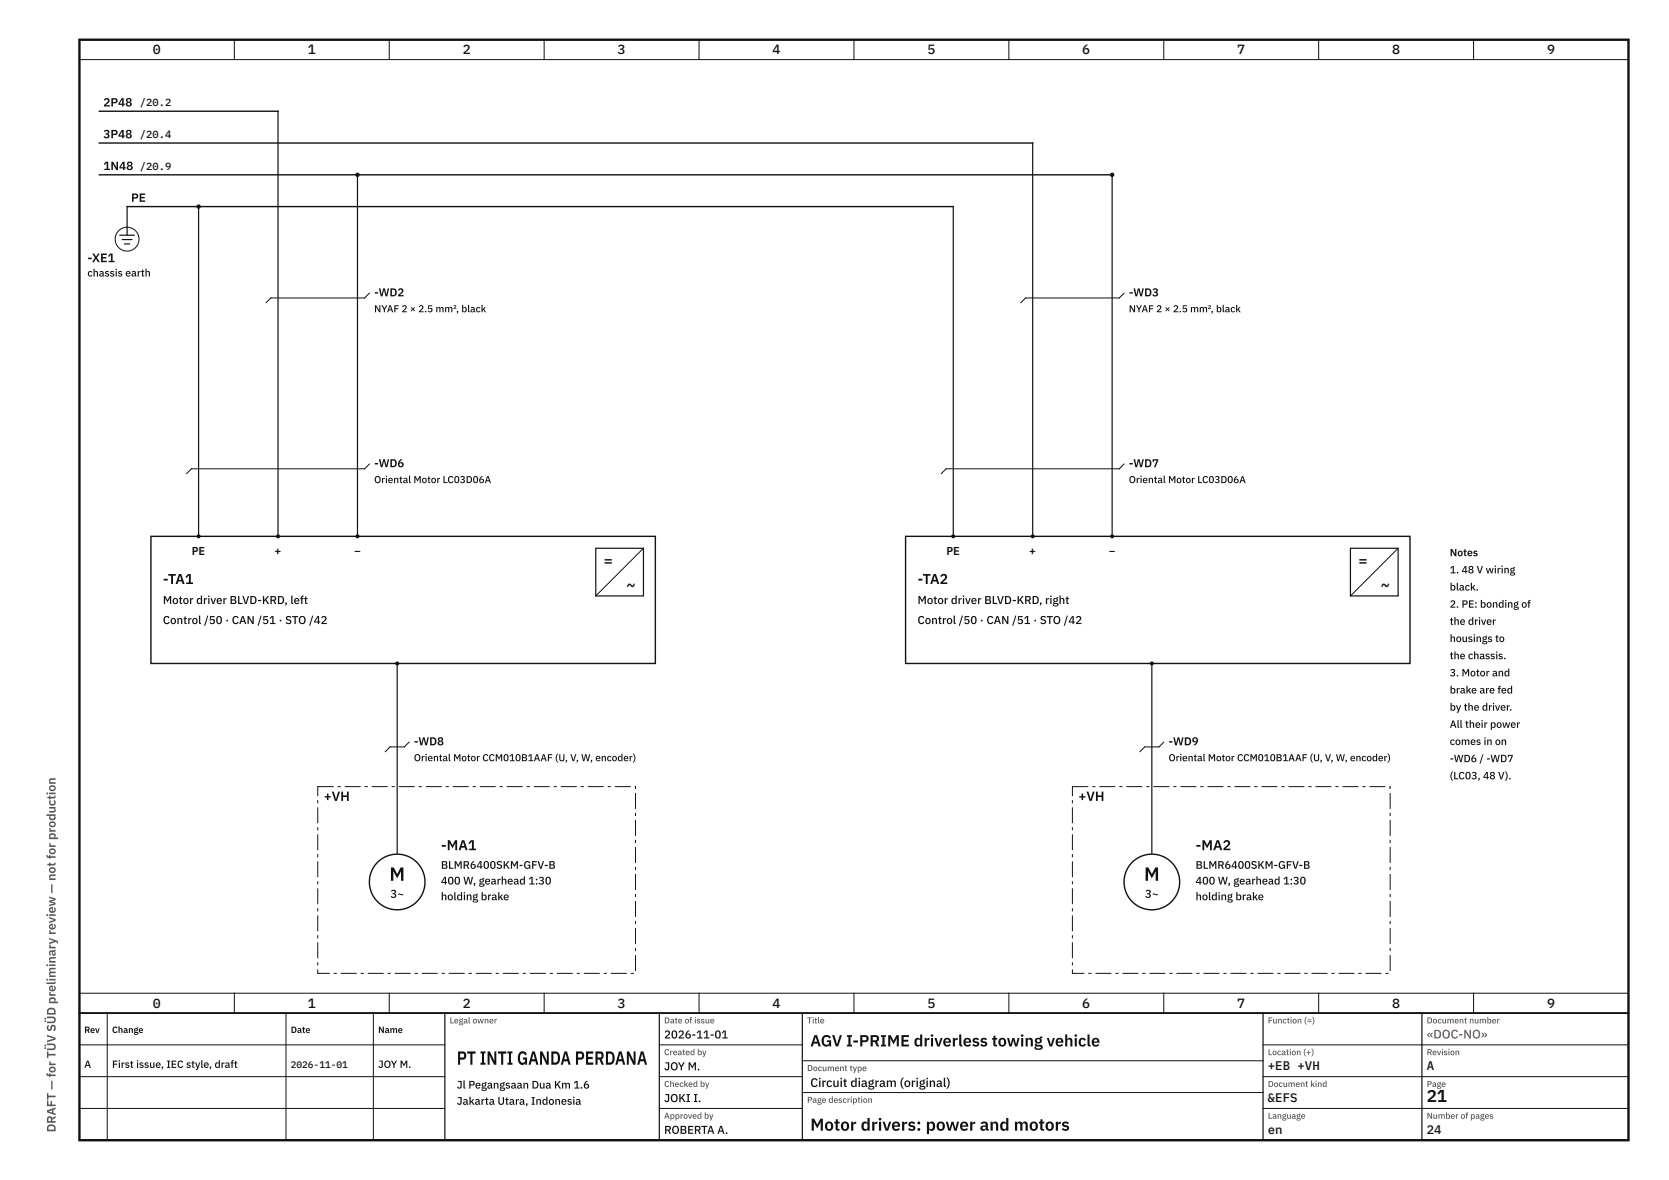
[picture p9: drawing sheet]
<svg xmlns="http://www.w3.org/2000/svg" width="420mm" height="297mm" viewBox="0 0 420 297" stroke-linecap="round" stroke-linejoin="round" font-family="sans-serif">
<path d="M20 10h390v277h-390z" fill="none" stroke="#111" stroke-width=".6"/>
<g fill="none" stroke="#111" stroke-width=".25">
<path d="M20 15h390M59 10v5M98 10v5M137 10v5M176 10v5M215 10v5M254 10v5M293 10v5M332 10v5M371 10v5M20 250h390M20 255h390"/>
<path d="M27 255v32M59 250v5M72 255v32M94 255v32M98 250v5M137 250v5M176 250v5M215 250v5M254 250v5M293 250v5M332 250v5M371 250v5"/>
<path d="M20 263h92M20 271h92M20 279h92M166 263h36M166 271h36M166 279h36M202 267h116M202 275h116M318 263h92M318 271h92M318 279h92"/>
</g>
<path d="M20 255h390" fill="none" stroke="#111" stroke-width=".45"/>
<path d="M32 52v6M112 255v32M166 255v32M202 255v32M318 255v32M358 255v32" fill="none" stroke="#111" stroke-width=".3"/>
<path d="M25 28h45M25 36h235M25 44h255M32 52h208" fill="none" stroke="#111" stroke-width=".35"/>
<circle cx="32" cy="60.2" r="3" fill="#fff"/>
<circle cx="32" cy="60.2" r="3" fill="none" stroke="#111" stroke-width=".25"/>
<path d="M70 28v107M30.2 59.2h3.6M32 57.2v2M90 44v91M30.8 60.3h2.4M31.4 61.4h1.2" fill="none" stroke="#111" stroke-width=".3"/>
<circle cx="90" cy="44" r=".55" fill="#111"/>
<path d="M50 52v83" fill="none" stroke="#111" stroke-width=".3"/>
<circle cx="50" cy="52" r=".55" fill="#111"/>
<path d="M100 167v48" fill="none" stroke="#111" stroke-width=".3"/>
<path d="M38 135h127v32h-127z" fill="#fff"/>
<path d="M38 135h127v32h-127z" fill="none" stroke="#111" stroke-width=".35"/>
<g fill="#111">
<circle cx="50" cy="135" r=".5"/>
<circle cx="70" cy="135" r=".5"/>
<circle cx="90" cy="135" r=".5"/>
<circle cx="100" cy="167" r=".5"/>
</g>
<path d="M150 138h12v12h-12z" fill="#fff"/>
<path d="M150 138h12v12h-12z" fill="none" stroke="#111" stroke-width=".3"/>
<path d="M162 138l-12 12" fill="none" stroke="#111" stroke-width=".25"/>
<path d="M85 197.9h.8v.2h-.8zM86.8 197.9h4v.2h-4zM91.8 197.9h.8v.2h-.8zM93.6 197.9h4v.2h-4zM98.6 197.9h.8v.2h-.8zM100.4 197.9h4v.2h-4zM105.4 197.9h.8v.2h-.8zM107.2 197.9h4v.2h-4zM112.2 197.9h.8v.2h-.8zM114 197.9h4v.2h-4zM119 197.9h.8v.2h-.8zM120.8 197.9h4v.2h-4zM125.8 197.9h.8v.2h-.8zM127.6 197.9h4v.2h-4zM132.6 197.9h.8v.2h-.8zM134.4 197.9h4v.2h-4zM139.4 197.9h.8v.2h-.8zM141.2 197.9h4v.2h-4zM146.2 197.9h.8v.2h-.8zM148 197.9h4v.2h-4zM153 197.9h.8v.2h-.8zM154.8 197.9h4v.2h-4zM159.8 197.9h.3v.7h-.2l.1-.6-.2 .1zM159.9 199.6h.2v4h-.2zM159.9 204.6h.2v.8h-.2zM159.9 206.4h.2v4h-.2zM159.9 211.4h.2v.8h-.2zM159.9 213.2h.2v4h-.2zM159.9 218.2h.2v.8h-.2zM159.9 220h.2v4h-.2zM159.9 225h.2v.8h-.2zM159.9 226.8h.2v4h-.2zM159.9 231.8h.2v.8h-.2zM159.9 233.6h.2v4h-.2zM159.9 238.6h.2v.8h-.2zM159.9 240.4h.2v4h-.2zM158.8 244.9h.8v.2h-.8zM153.8 244.9h4v.2h-4zM152 244.9h.8v.2h-.8zM147 244.9h4v.2h-4zM145.2 244.9h.8v.2h-.8zM140.2 244.9h4v.2h-4zM138.4 244.9h.8v.2h-.8zM133.4 244.9h4v.2h-4zM131.6 244.9h.8v.2h-.8zM126.6 244.9h4v.2h-4zM124.8 244.9h.8v.2h-.8zM119.8 244.9h4v.2h-4zM118 244.9h.8v.2h-.8zM113 244.9h4v.2h-4zM111.2 244.9h.8v.2h-.8zM106.2 244.9h4v.2h-4zM104.4 244.9h.8v.2h-.8zM99.4 244.9h4v.2h-4zM97.6 244.9h.8v.2h-.8zM92.6 244.9h4v.2h-4zM90.8 244.9h.8v.2h-.8zM85.8 244.9h4v.2h-4zM84 244.9h.8v.2h-.8zM79.9 244h.2l-.1 1 3-.1v.2h-3.1zM79.9 242.2h.2v.8h-.2zM79.9 237.2h.2v4h-.2zM79.9 235.4h.2v.8h-.2zM79.9 230.4h.2v4h-.2zM79.9 228.6h.2v.8h-.2zM79.9 223.6h.2v4h-.2zM79.9 221.8h.2v.8h-.2zM79.9 216.8h.2v4h-.2zM79.9 215h.2v.8h-.2zM79.9 210h.2v4h-.2zM79.9 208.2h.2v.8h-.2zM79.9 203.2h.2v4h-.2zM79.9 201.4h.2v.8h-.2zM79.9 197.9h4.1v.2l-4-.1 .1 2.4h-.2z" fill="#111"/>
<circle cx="100" cy="222" r="7" fill="#fff"/>
<circle cx="100" cy="222" r="7" fill="none" stroke="#111" stroke-width=".35"/>
<path d="M93 73.8l-1.2 1.2h-23.6l-1.2 1.2M93 116.8l-1.2 1.2h-43.6l-1.2 1.2M103 186.8l-1.2 1.2h-3.6l-1.2 1.2" fill="none" stroke="#111" stroke-width=".25"/>
<path d="M260 36v99M280 44v91" fill="none" stroke="#111" stroke-width=".3"/>
<circle cx="280" cy="44" r=".55" fill="#111"/>
<path d="M240 52v83M290 167v48" fill="none" stroke="#111" stroke-width=".3"/>
<path d="M228 135h127v32h-127z" fill="#fff"/>
<path d="M228 135h127v32h-127z" fill="none" stroke="#111" stroke-width=".35"/>
<g fill="#111">
<circle cx="240" cy="135" r=".5"/>
<circle cx="260" cy="135" r=".5"/>
<circle cx="280" cy="135" r=".5"/>
<circle cx="290" cy="167" r=".5"/>
</g>
<path d="M340 138h12v12h-12z" fill="#fff"/>
<path d="M340 138h12v12h-12z" fill="none" stroke="#111" stroke-width=".3"/>
<path d="M352 138l-12 12" fill="none" stroke="#111" stroke-width=".25"/>
<path d="M275 197.9h.8v.2h-.8zM276.8 197.9h4v.2h-4zM281.8 197.9h.8v.2h-.8zM283.6 197.9h4v.2h-4zM288.6 197.9h.8v.2h-.8zM290.4 197.9h4v.2h-4zM295.4 197.9h.8v.2h-.8zM297.2 197.9h4v.2h-4zM302.2 197.9h.8v.2h-.8zM304 197.9h4v.2h-4zM309 197.9h.8v.2h-.8zM310.8 197.9h4v.2h-4zM315.8 197.9h.8v.2h-.8zM317.6 197.9h4v.2h-4zM322.6 197.9h.8v.2h-.8zM324.4 197.9h4v.2h-4zM329.4 197.9h.8v.2h-.8zM331.2 197.9h4v.2h-4zM336.2 197.9h.8v.2h-.8zM338 197.9h4v.2h-4zM343 197.9h.8v.2h-.8zM344.8 197.9h4v.2h-4zM349.8 197.9h.3v.7h-.2l.1-.6-.2 .1zM349.9 199.6h.2v4h-.2zM349.9 204.6h.2v.8h-.2zM349.9 206.4h.2v4h-.2zM349.9 211.4h.2v.8h-.2zM349.9 213.2h.2v4h-.2zM349.9 218.2h.2v.8h-.2zM349.9 220h.2v4h-.2zM349.9 225h.2v.8h-.2zM349.9 226.8h.2v4h-.2zM349.9 231.8h.2v.8h-.2zM349.9 233.6h.2v4h-.2zM349.9 238.6h.2v.8h-.2zM349.9 240.4h.2v4h-.2zM348.8 244.9h.8v.2h-.8zM343.8 244.9h4v.2h-4zM342 244.9h.8v.2h-.8zM337 244.9h4v.2h-4zM335.2 244.9h.8v.2h-.8zM330.2 244.9h4v.2h-4zM328.4 244.9h.8v.2h-.8zM323.4 244.9h4v.2h-4zM321.6 244.9h.8v.2h-.8zM316.6 244.9h4v.2h-4zM314.8 244.9h.8v.2h-.8zM309.8 244.9h4v.2h-4zM308 244.9h.8v.2h-.8zM303 244.9h4v.2h-4zM301.2 244.9h.8v.2h-.8zM296.2 244.9h4v.2h-4zM294.4 244.9h.8v.2h-.8zM289.4 244.9h4v.2h-4zM287.6 244.9h.8v.2h-.8zM282.6 244.9h4v.2h-4zM280.8 244.9h.8v.2h-.8zM275.8 244.9h4v.2h-4zM274 244.9h.8v.2h-.8zM269.9 244h.2l-.1 1 3-.1v.2h-3.1zM269.9 242.2h.2v.8h-.2zM269.9 237.2h.2v4h-.2zM269.9 235.4h.2v.8h-.2zM269.9 230.4h.2v4h-.2zM269.9 228.6h.2v.8h-.2zM269.9 223.6h.2v4h-.2zM269.9 221.8h.2v.8h-.2zM269.9 216.8h.2v4h-.2zM269.9 215h.2v.8h-.2zM269.9 210h.2v4h-.2zM269.9 208.2h.2v.8h-.2zM269.9 203.2h.2v4h-.2zM269.9 201.4h.2v.8h-.2zM269.9 197.9h4.1v.2l-4-.1 .1 2.4h-.2z" fill="#111"/>
<circle cx="290" cy="222" r="7" fill="#fff"/>
<circle cx="290" cy="222" r="7" fill="none" stroke="#111" stroke-width=".35"/>
<path d="M283 73.8l-1.2 1.2h-23.6l-1.2 1.2M283 116.8l-1.2 1.2h-43.6l-1.2 1.2M293 186.8l-1.2 1.2h-3.6l-1.2 1.2" fill="none" stroke="#111" stroke-width=".25"/>
<g font-size="4.8" fill="#111">
<text x="98" y="221.7">M</text>
<text x="288" y="221.7">M</text>
<text x="115" y="268">PT INTI GANDA PERDANA</text>
</g>
<g font-size="4.3" fill="#111">
<text x="359.2" y="277.4">21</text>
<text x="204" y="284.6">Motor drivers: power and motors</text>
</g>
<text font-size="4.1" fill="#111" x="204" y="263.4">AGV I-PRIME driverless towing vehicle</text>
<g font-size="3.8" fill="#111">
<text x="152" y="142.5">=</text>
<text x="342" y="142.5">=</text>
<text x="157.7" y="148.5">~</text>
<text x="347.7" y="148.5">~</text>
</g>
<g font-size="3.6" fill="#111">
<text x="41" y="147">-TA1</text>
<text x="231" y="147">-TA2</text>
<text x="111" y="214">-MA1</text>
<text x="301" y="214">-MA2</text>
</g>
<g font-size="3.4" fill="#111">
<text x="38.5" y="13.6">0</text>
<text x="77.5" y="13.6">1</text>
<text x="116.5" y="13.6">2</text>
<text x="155.5" y="13.6">3</text>
<text x="194.5" y="13.6">4</text>
<text x="233.5" y="13.6">5</text>
<text x="272.5" y="13.6">6</text>
<text x="311.5" y="13.6">7</text>
<text x="350.5" y="13.6">8</text>
<text x="389.5" y="13.6">9</text>
<text x="81.5" y="201.6">+VH</text>
<text x="271.5" y="201.6">+VH</text>
<text x="38.5" y="253.6">0</text>
<text x="77.5" y="253.6">1</text>
<text x="116.5" y="253.6">2</text>
<text x="155.5" y="253.6">3</text>
<text x="194.5" y="253.6">4</text>
<text x="233.5" y="253.6">5</text>
<text x="272.5" y="253.6">6</text>
<text x="311.5" y="253.6">7</text>
<text x="350.5" y="253.6">8</text>
<text x="389.5" y="253.6">9</text>
</g>
<g font-size="3.1" fill="#111">
<text x="22" y="66">-XE1</text>
<text x="319.2" y="269.4">+EB +VH</text>
<text x="359.2" y="269.4">A</text>
<text x="204" y="273.6">Circuit diagram (original)</text>
<text x="319.2" y="277.4">&amp;EFS</text>
<text x="319.2" y="285.4">en</text>
<text x="359.2" y="285.4">24</text>
</g>
<text font-size="3.1" fill="#c0392b" x="359.2" y="261.4">«DOC-NO»</text>
<text font-size="3.1" fill="#555" x="14" y="285" transform="rotate(-90 14 285)">DRAFT — for TÜV SÜD preliminary review — not for production</text>
<g font-size="3" fill="#111">
<text x="26" y="26.8">2P48</text>
<text x="26" y="34.8">3P48</text>
<text x="26" y="42.8">1N48</text>
<text x="33" y="50.8">PE</text>
</g>
<g font-size="2.9" fill="#111">
<text x="94.2" y="74.6">-WD2</text>
<text x="284.2" y="74.6">-WD3</text>
<text x="94.2" y="117.6">-WD6</text>
<text x="284.2" y="117.6">-WD7</text>
<text x="48.3" y="139.8">PE</text>
<text x="69.1" y="139.8">+</text>
<text x="89.1" y="139.8">−</text>
<text x="238.3" y="139.8">PE</text>
<text x="259.1" y="139.8">+</text>
<text x="279.1" y="139.8">−</text>
<text x="41" y="152">Motor driver BLVD-KRD, left</text>
<text x="231" y="152">Motor driver BLVD-KRD, right</text>
<text x="41" y="157.1">Control /50 · CAN /51 · STO /42</text>
<text x="231" y="157.1">Control /50 · CAN /51 · STO /42</text>
<text x="104.2" y="187.6">-WD8</text>
<text x="294.2" y="187.6">-WD9</text>
<text x="98.3" y="226">3~</text>
<text x="288.3" y="226">3~</text>
<text x="167.2" y="261.4">2026-11-01</text>
<text x="167.2" y="269.4">JOY M.</text>
<text x="167.2" y="277.4">JOKI I.</text>
<text x="167.2" y="285.4">ROBERTA A.</text>
</g>
<g font-size="2.8" fill="#111">
<text x="111" y="218.7">BLMR6400SKM-GFV-B</text>
<text x="301" y="218.7">BLMR6400SKM-GFV-B</text>
<text x="111" y="222.6">400 W, gearhead 1:30</text>
<text x="111" y="226.6">holding brake</text>
<text x="301" y="222.6">400 W, gearhead 1:30</text>
<text x="301" y="226.6">holding brake</text>
<text x="115" y="274">Jl Pegangsaan Dua Km 1.6</text>
<text x="115" y="278.1">Jakarta Utara, Indonesia</text>
</g>
<g font-size="2.6" fill="#111">
<text x="35.2" y="26.8">/20.2</text>
<text x="35.2" y="34.8">/20.4</text>
<text x="35.2" y="42.8">/20.9</text>
<text x="22" y="69.6">chassis earth</text>
<text x="365" y="140">Notes</text>
<text x="365" y="144.3">1. 48 V wiring</text>
<text x="365" y="148.6">black.</text>
<text x="365" y="153">2. PE: bonding of</text>
<text x="365" y="157.3">the driver</text>
<text x="365" y="161.6">housings to</text>
<text x="365" y="165.9">the chassis.</text>
<text x="365" y="170.2">3. Motor and</text>
<text x="365" y="174.6">brake are fed</text>
<text x="365" y="178.9">by the driver.</text>
<text x="365" y="183.2">All their power</text>
<text x="365" y="187.5">comes in on</text>
<text x="365" y="191.8">-WD6 / -WD7</text>
<text x="365" y="196.2">(LC03, 48 V).</text>
<text x="21.2" y="268.8">A</text>
<text x="28.2" y="268.8">First issue, IEC style, draft</text>
<text x="95.2" y="268.8">JOY M.</text>
</g>
<g font-size="2.5" fill="#111">
<text x="94.2" y="78.6">NYAF 2 × 2.5 mm², black</text>
<text x="284.2" y="78.6">NYAF 2 × 2.5 mm², black</text>
<text x="94.2" y="121.6">Oriental Motor LC03D06A</text>
<text x="284.2" y="121.6">Oriental Motor LC03D06A</text>
<text x="104.2" y="191.6">Oriental Motor CCM010B1AAF (U, V, W, encoder)</text>
<text x="294.2" y="191.6">Oriental Motor CCM010B1AAF (U, V, W, encoder)</text>
</g>
<text font-size="2.4" fill="#111" x="73.2" y="268.8">2026-11-01</text>
<g font-size="2.3" fill="#111">
<text x="21.2" y="260">Rev</text>
<text x="28.2" y="260">Change</text>
<text x="73.2" y="260">Date</text>
<text x="95.2" y="260">Name</text>
</g>
<g font-size="2.2" fill="#555">
<text x="113.2" y="257.6">Legal owner</text>
<text x="167.2" y="257.6">Date of issue</text>
<text x="203.2" y="257.6">Title</text>
<text x="319.2" y="257.6">Function (=)</text>
<text x="359.2" y="257.6">Document number</text>
<text x="167.2" y="265.6">Created by</text>
<text x="203.2" y="269.6">Document type</text>
<text x="319.2" y="265.6">Location (+)</text>
<text x="359.2" y="265.6">Revision</text>
<text x="167.2" y="273.6">Checked by</text>
<text x="319.2" y="273.6">Document kind</text>
<text x="359.2" y="273.6">Page</text>
<text x="167.2" y="281.6">Approved by</text>
<text x="203.2" y="277.6">Page description</text>
<text x="319.2" y="281.6">Language</text>
<text x="359.2" y="281.6">Number of pages</text>
</g>
</svg>
